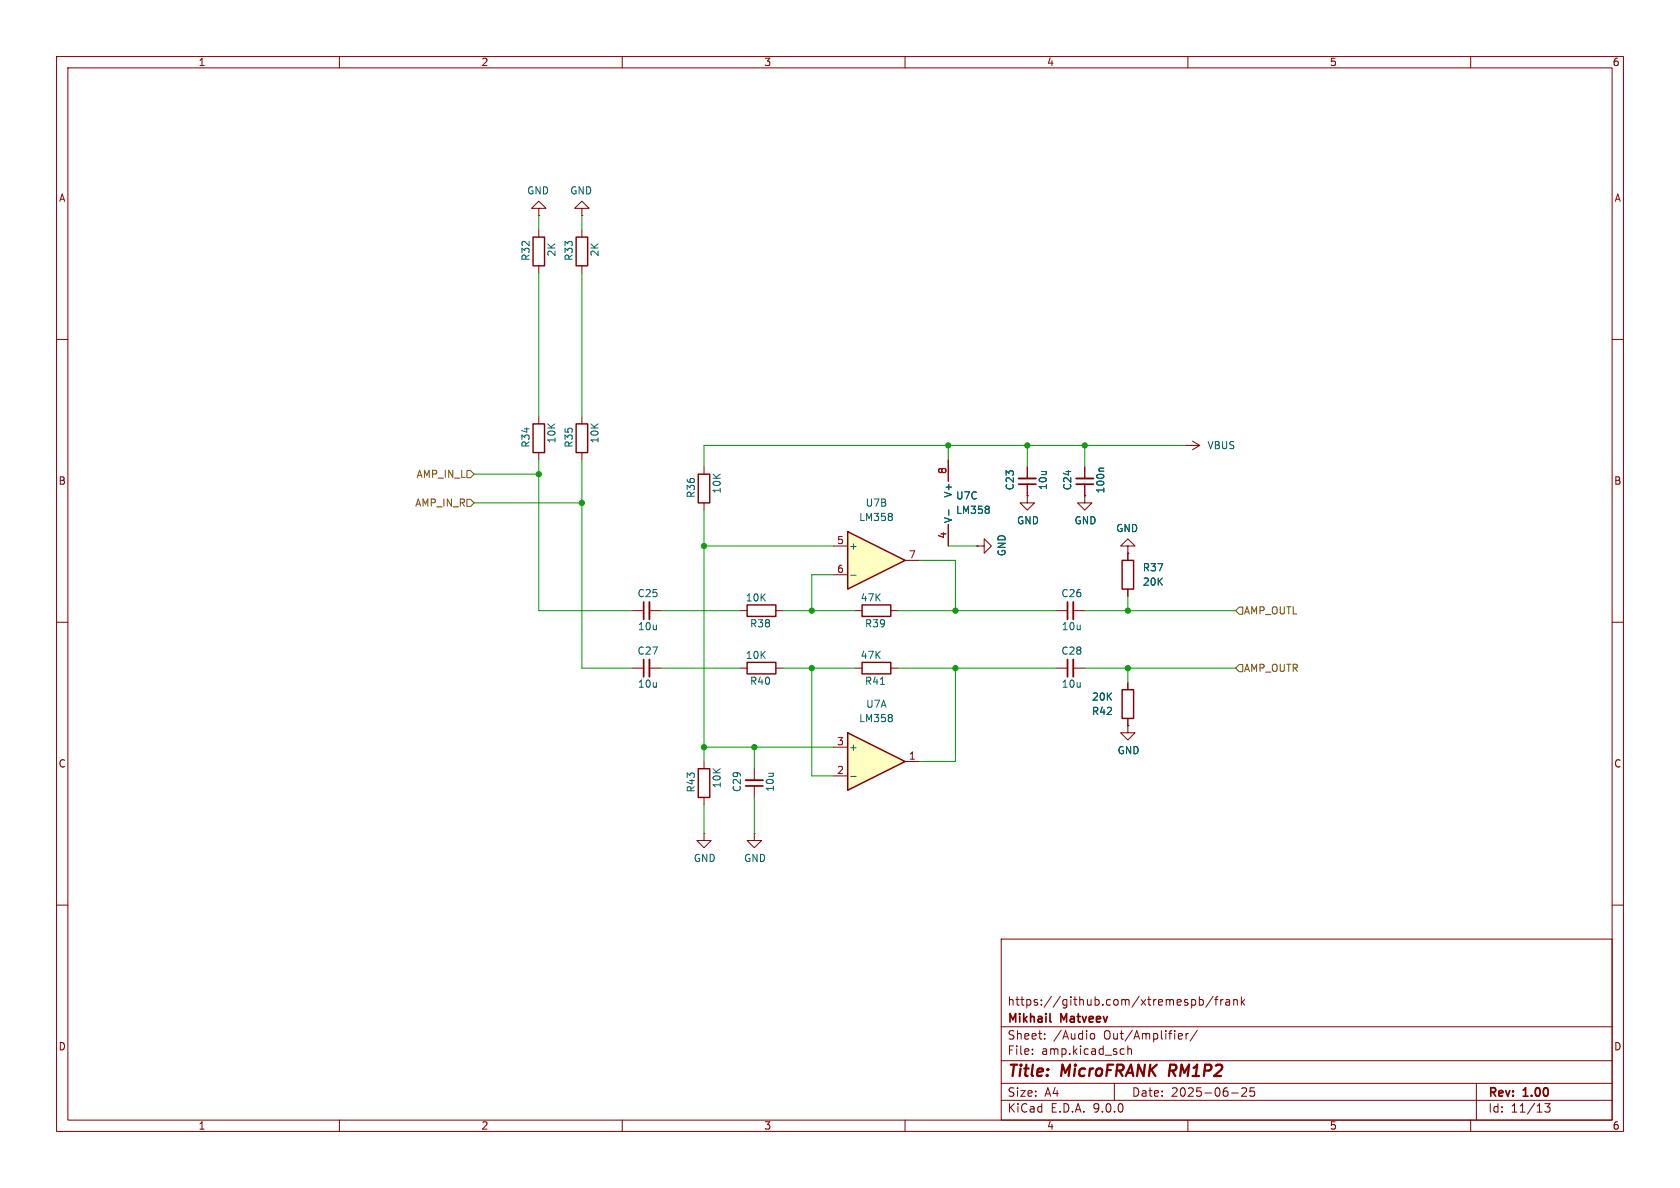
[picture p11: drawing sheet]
(kicad_sch
 (version 20250114)
 (generator "eeschema")
 (generator_version "9.0")
 (paper "A4")
 (title_block
  (title "${NAME} ${MODEL}")
  (date "2025-06-25")
  (rev "${VERSION}")
  (company "Mikhail Matveev")
  (comment 1 "https://github.com/xtremespb/frank"))
 (lib_symbols
  (symbol "Amplifier_Operational:LM358"
   (pin_names
    (offset 0.127)) (exclude_from_sim no) (in_bom yes) (on_board yes)
   (property "Reference" "U" (at 0 5.08 0) (effects (font (size 1.27 1.27)) (justify left)))
   (property "Value" "LM358" (at 0 -5.08 0) (effects (font (size 1.27 1.27)) (justify left)))
   (property "Footprint" "" (at 0 0 0) (effects (font (size 1.27 1.27)) (hide yes)))
   (property "Datasheet" "http://www.ti.com/lit/ds/symlink/lm2904-n.pdf" (at 0 0 0) (effects (font (size 1.27 1.27)) (hide yes)))
   (property "Description" "Low-Power, Dual Operational Amplifiers, DIP-8/SOIC-8/TO-99-8" (at 0 0 0) (effects (font (size 1.27 1.27)) (hide yes)))
   (property "ki_locked" "" (at 0 0 0) (effects (font (size 1.27 1.27))))
   (symbol "LM358_1_1"
    (polyline (pts (xy -5.08 5.08) (xy 5.08 0) (xy -5.08 -5.08) (xy -5.08 5.08)) (stroke (width 0.254) (type default)) (fill (type background)))
    (pin input line (at -7.62 2.54 0) (length 2.54) (name "+" (effects (font (size 1.27 1.27)))) (number "3" (effects (font (size 1.27 1.27)))))
    (pin input line (at -7.62 -2.54 0) (length 2.54) (name "-" (effects (font (size 1.27 1.27)))) (number "2" (effects (font (size 1.27 1.27)))))
    (pin output line (at 7.62 0 180) (length 2.54) (name "~" (effects (font (size 1.27 1.27)))) (number "1" (effects (font (size 1.27 1.27))))))
   (symbol "LM358_2_1"
    (polyline (pts (xy -5.08 5.08) (xy 5.08 0) (xy -5.08 -5.08) (xy -5.08 5.08)) (stroke (width 0.254) (type default)) (fill (type background)))
    (pin input line (at -7.62 2.54 0) (length 2.54) (name "+" (effects (font (size 1.27 1.27)))) (number "5" (effects (font (size 1.27 1.27)))))
    (pin input line (at -7.62 -2.54 0) (length 2.54) (name "-" (effects (font (size 1.27 1.27)))) (number "6" (effects (font (size 1.27 1.27)))))
    (pin output line (at 7.62 0 180) (length 2.54) (name "~" (effects (font (size 1.27 1.27)))) (number "7" (effects (font (size 1.27 1.27))))))
   (symbol "LM358_3_1"
    (pin power_in line (at -2.54 7.62 270) (length 3.81) (name "V+" (effects (font (size 1.27 1.27)))) (number "8" (effects (font (size 1.27 1.27)))))
    (pin power_in line (at -2.54 -7.62 90) (length 3.81) (name "V-" (effects (font (size 1.27 1.27)))) (number "4" (effects (font (size 1.27 1.27))))))
   (embedded_fonts no))
  (symbol "Device:C_Small"
   (pin_numbers (hide yes))
   (pin_names
    (offset 0.254) (hide yes)) (exclude_from_sim no) (in_bom yes) (on_board yes)
   (property "Reference" "C" (at 0.254 1.778 0) (effects (font (size 1.27 1.27)) (justify left)))
   (property "Value" "C_Small" (at 0.254 -2.032 0) (effects (font (size 1.27 1.27)) (justify left)))
   (property "Footprint" "" (at 0 0 0) (effects (font (size 1.27 1.27)) (hide yes)))
   (property "Datasheet" "~" (at 0 0 0) (effects (font (size 1.27 1.27)) (hide yes)))
   (property "Description" "Unpolarized capacitor, small symbol" (at 0 0 0) (effects (font (size 1.27 1.27)) (hide yes)))
   (symbol "C_Small_0_1"
    (polyline (pts (xy -1.524 0.508) (xy 1.524 0.508)) (stroke (width 0.3048) (type default)) (fill (type none)))
    (polyline (pts (xy -1.524 -0.508) (xy 1.524 -0.508)) (stroke (width 0.3302) (type default)) (fill (type none))))
   (symbol "C_Small_1_1"
    (pin passive line (at 0 2.54 270) (length 2.032) (name "~" (effects (font (size 1.27 1.27)))) (number "1" (effects (font (size 1.27 1.27)))))
    (pin passive line (at 0 -2.54 90) (length 2.032) (name "~" (effects (font (size 1.27 1.27)))) (number "2" (effects (font (size 1.27 1.27))))))
   (embedded_fonts no))
  (symbol "Device:R"
   (pin_numbers (hide yes))
   (pin_names
    (offset 0)) (exclude_from_sim no) (in_bom yes) (on_board yes)
   (property "Reference" "R" (at 2.032 0 90) (effects (font (size 1.27 1.27))))
   (property "Value" "R" (at 0 0 90) (effects (font (size 1.27 1.27))))
   (property "Footprint" "" (at -1.778 0 90) (effects (font (size 1.27 1.27)) (hide yes)))
   (property "Datasheet" "~" (at 0 0 0) (effects (font (size 1.27 1.27)) (hide yes)))
   (property "Description" "Resistor" (at 0 0 0) (effects (font (size 1.27 1.27)) (hide yes)))
   (symbol "R_0_1"
    (rectangle (start -1.016 -2.54) (end 1.016 2.54) (stroke (width 0.254) (type default)) (fill (type none))))
   (symbol "R_1_1"
    (pin passive line (at 0 3.81 270) (length 1.27) (name "~" (effects (font (size 1.27 1.27)))) (number "1" (effects (font (size 1.27 1.27)))))
    (pin passive line (at 0 -3.81 90) (length 1.27) (name "~" (effects (font (size 1.27 1.27)))) (number "2" (effects (font (size 1.27 1.27))))))
   (embedded_fonts no))
  (symbol "GND_1"
   (power)
   (pin_numbers (hide yes))
   (pin_names
    (offset 0) (hide yes)) (exclude_from_sim no) (in_bom yes) (on_board yes)
   (property "Reference" "#PWR" (at 0 -6.35 0) (effects (font (size 1.27 1.27)) (hide yes)))
   (property "Value" "GND" (at 0 -3.81 0) (effects (font (size 1.27 1.27))))
   (property "Footprint" "" (at 0 0 0) (effects (font (size 1.27 1.27)) (hide yes)))
   (property "Datasheet" "" (at 0 0 0) (effects (font (size 1.27 1.27)) (hide yes)))
   (property "Description" "Power symbol creates a global label with name \"GND\" , ground" (at 0 0 0) (effects (font (size 1.27 1.27)) (hide yes)))
   (symbol "GND_1_0_1"
    (polyline (pts (xy 0 0) (xy 0 -1.27) (xy 1.27 -1.27) (xy 0 -2.54) (xy -1.27 -1.27) (xy 0 -1.27)) (stroke (width 0) (type default)) (fill (type none))))
   (symbol "GND_1_1_1"
    (pin power_in line (at 0 0 270) (length 0) (name "~" (effects (font (size 1.27 1.27)))) (number "1" (effects (font (size 1.27 1.27))))))
   (embedded_fonts no))
  (symbol "power:VBUS"
   (power)
   (pin_numbers (hide yes))
   (pin_names
    (offset 0) (hide yes)) (exclude_from_sim no) (in_bom yes) (on_board yes)
   (property "Reference" "#PWR" (at 0 -3.81 0) (effects (font (size 1.27 1.27)) (hide yes)))
   (property "Value" "VBUS" (at 0 3.556 0) (effects (font (size 1.27 1.27))))
   (property "Footprint" "" (at 0 0 0) (effects (font (size 1.27 1.27)) (hide yes)))
   (property "Datasheet" "" (at 0 0 0) (effects (font (size 1.27 1.27)) (hide yes)))
   (property "Description" "Power symbol creates a global label with name \"VBUS\"" (at 0 0 0) (effects (font (size 1.27 1.27)) (hide yes)))
   (symbol "VBUS_0_1"
    (polyline (pts (xy -0.762 1.27) (xy 0 2.54)) (stroke (width 0) (type default)) (fill (type none)))
    (polyline (pts (xy 0 2.54) (xy 0.762 1.27)) (stroke (width 0) (type default)) (fill (type none)))
    (polyline (pts (xy 0 0) (xy 0 2.54)) (stroke (width 0) (type default)) (fill (type none))))
   (symbol "VBUS_1_1"
    (pin power_in line (at 0 0 90) (length 0) (name "~" (effects (font (size 1.27 1.27)))) (number "1" (effects (font (size 1.27 1.27))))))
   (embedded_fonts no)))
 (junction
  (at 168.91 118.11)
  (diameter 0)
  (color 0 0 0 0))
 (junction
  (at 181.61 78.74)
  (diameter 0)
  (color 0 0 0 0))
 (junction
  (at 167.64 78.74)
  (diameter 0)
  (color 0 0 0 0))
 (junction
  (at 143.51 118.11)
  (diameter 0)
  (color 0 0 0 0))
 (junction
  (at 199.39 118.11)
  (diameter 0)
  (color 0 0 0 0))
 (junction
  (at 95.25 83.82)
  (diameter 0)
  (color 0 0 0 0))
 (junction
  (at 191.77 78.74)
  (diameter 0)
  (color 0 0 0 0))
 (junction
  (at 124.46 132.08)
  (diameter 0)
  (color 0 0 0 0))
 (junction
  (at 143.51 107.95)
  (diameter 0)
  (color 0 0 0 0))
 (junction
  (at 102.87 88.9)
  (diameter 0)
  (color 0 0 0 0))
 (junction
  (at 133.35 132.08)
  (diameter 0)
  (color 0 0 0 0))
 (junction
  (at 124.46 96.52)
  (diameter 0)
  (color 0 0 0 0))
 (junction
  (at 199.39 107.95)
  (diameter 0)
  (color 0 0 0 0))
 (junction
  (at 168.91 107.95)
  (diameter 0)
  (color 0 0 0 0))
 (wire
  (pts (xy 147.32 137.16) (xy 143.51 137.16))
  (stroke (width 0) (type default)))
 (wire
  (pts (xy 102.87 118.11) (xy 111.76 118.11))
  (stroke (width 0) (type default)))
 (wire
  (pts (xy 95.25 81.28) (xy 95.25 83.82))
  (stroke (width 0) (type default)))
 (wire
  (pts (xy 167.64 78.74) (xy 181.61 78.74))
  (stroke (width 0) (type default)))
 (wire
  (pts (xy 199.39 118.11) (xy 218.44 118.11))
  (stroke (width 0) (type default)))
 (wire
  (pts (xy 143.51 101.6) (xy 143.51 107.95))
  (stroke (width 0) (type default)))
 (wire
  (pts (xy 199.39 107.95) (xy 218.44 107.95))
  (stroke (width 0) (type default)))
 (wire
  (pts (xy 138.43 107.95) (xy 143.51 107.95))
  (stroke (width 0) (type default)))
 (wire
  (pts (xy 102.87 88.9) (xy 102.87 118.11))
  (stroke (width 0) (type default)))
 (wire
  (pts (xy 158.75 118.11) (xy 168.91 118.11))
  (stroke (width 0) (type default)))
 (wire
  (pts (xy 191.77 107.95) (xy 199.39 107.95))
  (stroke (width 0) (type default)))
 (wire
  (pts (xy 138.43 118.11) (xy 143.51 118.11))
  (stroke (width 0) (type default)))
 (wire
  (pts (xy 168.91 99.06) (xy 168.91 107.95))
  (stroke (width 0) (type default)))
 (wire
  (pts (xy 83.82 83.82) (xy 95.25 83.82))
  (stroke (width 0) (type default)))
 (wire
  (pts (xy 181.61 78.74) (xy 181.61 82.55))
  (stroke (width 0) (type default)))
 (wire
  (pts (xy 102.87 38.1) (xy 102.87 40.64))
  (stroke (width 0) (type default)))
 (wire
  (pts (xy 191.77 78.74) (xy 209.55 78.74))
  (stroke (width 0) (type default)))
 (wire
  (pts (xy 167.64 96.52) (xy 172.72 96.52))
  (stroke (width 0) (type default)))
 (wire
  (pts (xy 133.35 147.32) (xy 133.35 140.97))
  (stroke (width 0) (type default)))
 (wire
  (pts (xy 124.46 78.74) (xy 167.64 78.74))
  (stroke (width 0) (type default)))
 (wire
  (pts (xy 116.84 107.95) (xy 130.81 107.95))
  (stroke (width 0) (type default)))
 (wire
  (pts (xy 124.46 96.52) (xy 124.46 132.08))
  (stroke (width 0) (type default)))
 (wire
  (pts (xy 168.91 107.95) (xy 186.69 107.95))
  (stroke (width 0) (type default)))
 (wire
  (pts (xy 181.61 78.74) (xy 191.77 78.74))
  (stroke (width 0) (type default)))
 (wire
  (pts (xy 168.91 118.11) (xy 186.69 118.11))
  (stroke (width 0) (type default)))
 (wire
  (pts (xy 143.51 107.95) (xy 151.13 107.95))
  (stroke (width 0) (type default)))
 (wire
  (pts (xy 95.25 107.95) (xy 111.76 107.95))
  (stroke (width 0) (type default)))
 (wire
  (pts (xy 116.84 118.11) (xy 130.81 118.11))
  (stroke (width 0) (type default)))
 (wire
  (pts (xy 143.51 118.11) (xy 151.13 118.11))
  (stroke (width 0) (type default)))
 (wire
  (pts (xy 124.46 82.55) (xy 124.46 78.74))
  (stroke (width 0) (type default)))
 (wire
  (pts (xy 191.77 78.74) (xy 191.77 82.55))
  (stroke (width 0) (type default)))
 (wire
  (pts (xy 133.35 132.08) (xy 133.35 135.89))
  (stroke (width 0) (type default)))
 (wire
  (pts (xy 124.46 96.52) (xy 147.32 96.52))
  (stroke (width 0) (type default)))
 (wire
  (pts (xy 162.56 99.06) (xy 168.91 99.06))
  (stroke (width 0) (type default)))
 (wire
  (pts (xy 199.39 120.65) (xy 199.39 118.11))
  (stroke (width 0) (type default)))
 (wire
  (pts (xy 95.25 83.82) (xy 95.25 107.95))
  (stroke (width 0) (type default)))
 (wire
  (pts (xy 143.51 137.16) (xy 143.51 118.11))
  (stroke (width 0) (type default)))
 (wire
  (pts (xy 167.64 78.74) (xy 167.64 81.28))
  (stroke (width 0) (type default)))
 (wire
  (pts (xy 124.46 132.08) (xy 133.35 132.08))
  (stroke (width 0) (type default)))
 (wire
  (pts (xy 158.75 107.95) (xy 168.91 107.95))
  (stroke (width 0) (type default)))
 (wire
  (pts (xy 102.87 48.26) (xy 102.87 73.66))
  (stroke (width 0) (type default)))
 (wire
  (pts (xy 124.46 132.08) (xy 124.46 134.62))
  (stroke (width 0) (type default)))
 (wire
  (pts (xy 124.46 90.17) (xy 124.46 96.52))
  (stroke (width 0) (type default)))
 (wire
  (pts (xy 168.91 118.11) (xy 168.91 134.62))
  (stroke (width 0) (type default)))
 (wire
  (pts (xy 102.87 81.28) (xy 102.87 88.9))
  (stroke (width 0) (type default)))
 (wire
  (pts (xy 95.25 38.1) (xy 95.25 40.64))
  (stroke (width 0) (type default)))
 (wire
  (pts (xy 191.77 118.11) (xy 199.39 118.11))
  (stroke (width 0) (type default)))
 (wire
  (pts (xy 83.82 88.9) (xy 102.87 88.9))
  (stroke (width 0) (type default)))
 (wire
  (pts (xy 162.56 134.62) (xy 168.91 134.62))
  (stroke (width 0) (type default)))
 (wire
  (pts (xy 133.35 132.08) (xy 147.32 132.08))
  (stroke (width 0) (type default)))
 (wire
  (pts (xy 199.39 105.41) (xy 199.39 107.95))
  (stroke (width 0) (type default)))
 (wire
  (pts (xy 124.46 147.32) (xy 124.46 142.24))
  (stroke (width 0) (type default)))
 (wire
  (pts (xy 95.25 48.26) (xy 95.25 73.66))
  (stroke (width 0) (type default)))
 (wire
  (pts (xy 143.51 101.6) (xy 147.32 101.6))
  (stroke (width 0) (type default)))
 (hierarchical_label "AMP_IN_L"
  (shape input)
  (at 83.82 83.82 180)
  (effects (font (size 1.27 1.27)) (justify right)))
 (hierarchical_label "AMP_OUTR"
  (shape input)
  (at 218.44 118.11 0)
  (effects (font (size 1.27 1.27)) (justify left)))
 (hierarchical_label "AMP_IN_R"
  (shape input)
  (at 83.82 88.9 180)
  (effects (font (size 1.27 1.27)) (justify right)))
 (hierarchical_label "AMP_OUTL"
  (shape input)
  (at 218.44 107.95 0)
  (effects (font (size 1.27 1.27)) (justify left)))
 (symbol
  (lib_id "Device:R")
  (at 199.39 124.46 180)
  (unit 1)
  (exclude_from_sim no)
  (in_bom yes)
  (on_board yes)
  (dnp no)
  (fields_autoplaced yes)
  (property "Reference" "R42" (at 196.85 125.7301 0) (effects (font (size 1.27 1.27)) (justify left)))
  (property "Value" "20K" (at 196.85 123.1901 0) (effects (font (size 1.27 1.27)) (justify left)))
  (property "Footprint" "FRANK:Resistor (0402)" (at 201.168 124.46 90) (effects (font (size 1.27 1.27)) (hide yes)))
  (property "Datasheet" "https://www.vishay.com/docs/28952/mcs0402at-mct0603at-mcu0805at-mca1206at.pdf" (at 199.39 124.46 0) (effects (font (size 1.27 1.27)) (hide yes)))
  (property "Description" "" (at 199.39 124.46 0) (effects (font (size 1.27 1.27)) (hide yes)))
  (property "AliExpress" "https://www.aliexpress.com/item/1005005945735199.html" (at 199.39 124.46 0) (effects (font (size 1.27 1.27)) (hide yes)))
  (property "LCSC" "" (at 199.39 124.46 0) (effects (font (size 1.27 1.27))))
  (pin "1")
  (pin "2"))
 (symbol
  (lib_id "Device:C_Small")
  (at 189.23 107.95 90)
  (unit 1)
  (exclude_from_sim no)
  (in_bom yes)
  (on_board yes)
  (dnp no)
  (property "Reference" "C26" (at 189.484 104.902 90) (effects (font (size 1.27 1.27))))
  (property "Value" "10u" (at 189.484 110.744 90) (effects (font (size 1.27 1.27))))
  (property "Footprint" "FRANK:Capacitor (0805)" (at 189.23 107.95 0) (effects (font (size 1.27 1.27)) (hide yes)))
  (property "Datasheet" "https://eu.mouser.com/datasheet/2/40/KGM_X7R-3223212.pdf" (at 189.23 107.95 0) (effects (font (size 1.27 1.27)) (hide yes)))
  (property "Description" "Unpolarized capacitor, small symbol" (at 189.23 107.95 0) (effects (font (size 1.27 1.27)) (hide yes)))
  (property "AliExpress" "https://www.aliexpress.com/item/33008008276.html" (at 189.23 107.95 0) (effects (font (size 1.27 1.27)) (hide yes)))
  (property "LCSC" "" (at 189.23 107.95 0) (effects (font (size 1.27 1.27))))
  (pin "1")
  (pin "2"))
 (symbol
  (lib_name "GND_1")
  (lib_id "power:GND")
  (at 172.72 96.52 90)
  (unit 1)
  (exclude_from_sim no)
  (in_bom yes)
  (on_board yes)
  (dnp no)
  (property "Reference" "#PWR081" (at 179.07 96.52 0) (effects (font (size 1.27 1.27)) (hide yes)))
  (property "Value" "GND" (at 177.1142 96.393 0) (effects (font (size 1.27 1.27))))
  (property "Footprint" "" (at 172.72 96.52 0) (effects (font (size 1.27 1.27)) (hide yes)))
  (property "Datasheet" "" (at 172.72 96.52 0) (effects (font (size 1.27 1.27)) (hide yes)))
  (property "Description" "Power symbol creates a global label with name \"GND\" , ground" (at 172.72 96.52 0) (effects (font (size 1.27 1.27)) (hide yes)))
  (pin "1"))
 (symbol
  (lib_name "GND_1")
  (lib_id "power:GND")
  (at 124.46 147.32 0)
  (unit 1)
  (exclude_from_sim no)
  (in_bom yes)
  (on_board yes)
  (dnp no)
  (property "Reference" "#PWR084" (at 124.46 153.67 0) (effects (font (size 1.27 1.27)) (hide yes)))
  (property "Value" "GND" (at 124.587 151.7142 0) (effects (font (size 1.27 1.27))))
  (property "Footprint" "" (at 124.46 147.32 0) (effects (font (size 1.27 1.27)) (hide yes)))
  (property "Datasheet" "" (at 124.46 147.32 0) (effects (font (size 1.27 1.27)) (hide yes)))
  (property "Description" "Power symbol creates a global label with name \"GND\" , ground" (at 124.46 147.32 0) (effects (font (size 1.27 1.27)) (hide yes)))
  (pin "1"))
 (symbol
  (lib_id "Device:R")
  (at 102.87 77.47 180)
  (unit 1)
  (exclude_from_sim no)
  (in_bom yes)
  (on_board yes)
  (dnp no)
  (property "Reference" "R35" (at 100.584 79.248 90) (effects (font (size 1.27 1.27)) (justify right)))
  (property "Value" "10K" (at 105.156 78.486 90) (effects (font (size 1.27 1.27)) (justify right)))
  (property "Footprint" "FRANK:Resistor (0402)" (at 104.648 77.47 90) (effects (font (size 1.27 1.27)) (hide yes)))
  (property "Datasheet" "https://www.vishay.com/docs/28952/mcs0402at-mct0603at-mcu0805at-mca1206at.pdf" (at 102.87 77.47 0) (effects (font (size 1.27 1.27)) (hide yes)))
  (property "Description" "" (at 102.87 77.47 0) (effects (font (size 1.27 1.27)) (hide yes)))
  (property "AliExpress" "https://www.aliexpress.com/item/1005005945735199.html" (at 102.87 77.47 0) (effects (font (size 1.27 1.27)) (hide yes)))
  (property "LCSC" "" (at 102.87 77.47 0) (effects (font (size 1.27 1.27))))
  (pin "1")
  (pin "2"))
 (symbol
  (lib_name "GND_1")
  (lib_id "power:GND")
  (at 95.25 38.1 180)
  (unit 1)
  (exclude_from_sim no)
  (in_bom yes)
  (on_board yes)
  (dnp no)
  (property "Reference" "#PWR076" (at 95.25 31.75 0) (effects (font (size 1.27 1.27)) (hide yes)))
  (property "Value" "GND" (at 95.123 33.7058 0) (effects (font (size 1.27 1.27))))
  (property "Footprint" "" (at 95.25 38.1 0) (effects (font (size 1.27 1.27)) (hide yes)))
  (property "Datasheet" "" (at 95.25 38.1 0) (effects (font (size 1.27 1.27)) (hide yes)))
  (property "Description" "Power symbol creates a global label with name \"GND\" , ground" (at 95.25 38.1 0) (effects (font (size 1.27 1.27)) (hide yes)))
  (pin "1"))
 (symbol
  (lib_name "GND_1")
  (lib_id "power:GND")
  (at 102.87 38.1 180)
  (unit 1)
  (exclude_from_sim no)
  (in_bom yes)
  (on_board yes)
  (dnp no)
  (property "Reference" "#PWR077" (at 102.87 31.75 0) (effects (font (size 1.27 1.27)) (hide yes)))
  (property "Value" "GND" (at 102.743 33.7058 0) (effects (font (size 1.27 1.27))))
  (property "Footprint" "" (at 102.87 38.1 0) (effects (font (size 1.27 1.27)) (hide yes)))
  (property "Datasheet" "" (at 102.87 38.1 0) (effects (font (size 1.27 1.27)) (hide yes)))
  (property "Description" "Power symbol creates a global label with name \"GND\" , ground" (at 102.87 38.1 0) (effects (font (size 1.27 1.27)) (hide yes)))
  (pin "1"))
 (symbol
  (lib_id "Device:R")
  (at 134.62 107.95 270)
  (unit 1)
  (exclude_from_sim no)
  (in_bom yes)
  (on_board yes)
  (dnp no)
  (property "Reference" "R38" (at 136.398 110.236 90) (effects (font (size 1.27 1.27)) (justify right)))
  (property "Value" "10K" (at 135.636 105.664 90) (effects (font (size 1.27 1.27)) (justify right)))
  (property "Footprint" "FRANK:Resistor (0402)" (at 134.62 106.172 90) (effects (font (size 1.27 1.27)) (hide yes)))
  (property "Datasheet" "https://www.vishay.com/docs/28952/mcs0402at-mct0603at-mcu0805at-mca1206at.pdf" (at 134.62 107.95 0) (effects (font (size 1.27 1.27)) (hide yes)))
  (property "Description" "" (at 134.62 107.95 0) (effects (font (size 1.27 1.27)) (hide yes)))
  (property "AliExpress" "https://www.aliexpress.com/item/1005005945735199.html" (at 134.62 107.95 0) (effects (font (size 1.27 1.27)) (hide yes)))
  (property "LCSC" "" (at 134.62 107.95 0) (effects (font (size 1.27 1.27))))
  (pin "1")
  (pin "2"))
 (symbol
  (lib_id "Device:R")
  (at 95.25 44.45 180)
  (unit 1)
  (exclude_from_sim no)
  (in_bom yes)
  (on_board yes)
  (dnp no)
  (property "Reference" "R32" (at 92.964 46.228 90) (effects (font (size 1.27 1.27)) (justify right)))
  (property "Value" "2K" (at 97.536 45.466 90) (effects (font (size 1.27 1.27)) (justify right)))
  (property "Footprint" "FRANK:Resistor (0402)" (at 97.028 44.45 90) (effects (font (size 1.27 1.27)) (hide yes)))
  (property "Datasheet" "https://www.vishay.com/docs/28952/mcs0402at-mct0603at-mcu0805at-mca1206at.pdf" (at 95.25 44.45 0) (effects (font (size 1.27 1.27)) (hide yes)))
  (property "Description" "" (at 95.25 44.45 0) (effects (font (size 1.27 1.27)) (hide yes)))
  (property "AliExpress" "https://www.aliexpress.com/item/1005005945735199.html" (at 95.25 44.45 0) (effects (font (size 1.27 1.27)) (hide yes)))
  (property "LCSC" "" (at 95.25 44.45 0) (effects (font (size 1.27 1.27))))
  (pin "1")
  (pin "2"))
 (symbol
  (lib_id "Device:R")
  (at 154.94 107.95 270)
  (unit 1)
  (exclude_from_sim no)
  (in_bom yes)
  (on_board yes)
  (dnp no)
  (property "Reference" "R39" (at 156.718 110.236 90) (effects (font (size 1.27 1.27)) (justify right)))
  (property "Value" "47K" (at 155.956 105.664 90) (effects (font (size 1.27 1.27)) (justify right)))
  (property "Footprint" "FRANK:Resistor (0402)" (at 154.94 106.172 90) (effects (font (size 1.27 1.27)) (hide yes)))
  (property "Datasheet" "https://www.vishay.com/docs/28952/mcs0402at-mct0603at-mcu0805at-mca1206at.pdf" (at 154.94 107.95 0) (effects (font (size 1.27 1.27)) (hide yes)))
  (property "Description" "" (at 154.94 107.95 0) (effects (font (size 1.27 1.27)) (hide yes)))
  (property "AliExpress" "https://www.aliexpress.com/item/1005005945735199.html" (at 154.94 107.95 0) (effects (font (size 1.27 1.27)) (hide yes)))
  (property "LCSC" "" (at 154.94 107.95 0) (effects (font (size 1.27 1.27))))
  (pin "1")
  (pin "2"))
 (symbol
  (lib_id "Amplifier_Operational:LM358")
  (at 170.18 88.9 0)
  (unit 3)
  (exclude_from_sim no)
  (in_bom yes)
  (on_board yes)
  (dnp no)
  (fields_autoplaced yes)
  (property "Reference" "U7" (at 168.91 87.6299 0) (effects (font (size 1.27 1.27)) (justify left)))
  (property "Value" "LM358" (at 168.91 90.1699 0) (effects (font (size 1.27 1.27)) (justify left)))
  (property "Footprint" "FRANK:SO-8" (at 170.18 88.9 0) (effects (font (size 1.27 1.27)) (hide yes)))
  (property "Datasheet" "http://www.ti.com/lit/ds/symlink/lm2904-n.pdf" (at 170.18 88.9 0) (effects (font (size 1.27 1.27)) (hide yes)))
  (property "Description" "Low-Power, Dual Operational Amplifiers, DIP-8/SOIC-8/TO-99-8" (at 170.18 88.9 0) (effects (font (size 1.27 1.27)) (hide yes)))
  (property "AliExpress" "https://www.aliexpress.com/item/1005006785079218.html" (at 170.18 88.9 0) (effects (font (size 1.27 1.27)) (hide yes)))
  (pin "6")
  (pin "2")
  (pin "8")
  (pin "4")
  (pin "7")
  (pin "5")
  (pin "3")
  (pin "1"))
 (symbol
  (lib_id "Device:C_Small")
  (at 114.3 118.11 90)
  (unit 1)
  (exclude_from_sim no)
  (in_bom yes)
  (on_board yes)
  (dnp no)
  (property "Reference" "C27" (at 114.554 115.062 90) (effects (font (size 1.27 1.27))))
  (property "Value" "10u" (at 114.554 120.904 90) (effects (font (size 1.27 1.27))))
  (property "Footprint" "FRANK:Capacitor (0805)" (at 114.3 118.11 0) (effects (font (size 1.27 1.27)) (hide yes)))
  (property "Datasheet" "https://eu.mouser.com/datasheet/2/40/KGM_X7R-3223212.pdf" (at 114.3 118.11 0) (effects (font (size 1.27 1.27)) (hide yes)))
  (property "Description" "Unpolarized capacitor, small symbol" (at 114.3 118.11 0) (effects (font (size 1.27 1.27)) (hide yes)))
  (property "AliExpress" "https://www.aliexpress.com/item/33008008276.html" (at 114.3 118.11 0) (effects (font (size 1.27 1.27)) (hide yes)))
  (property "LCSC" "" (at 114.3 118.11 0) (effects (font (size 1.27 1.27))))
  (pin "1")
  (pin "2"))
 (symbol
  (lib_id "Amplifier_Operational:LM358")
  (at 154.94 99.06 0)
  (unit 2)
  (exclude_from_sim no)
  (in_bom yes)
  (on_board yes)
  (dnp no)
  (fields_autoplaced yes)
  (property "Reference" "U7" (at 154.94 88.9 0) (effects (font (size 1.27 1.27))))
  (property "Value" "LM358" (at 154.94 91.44 0) (effects (font (size 1.27 1.27))))
  (property "Footprint" "FRANK:SO-8" (at 154.94 99.06 0) (effects (font (size 1.27 1.27)) (hide yes)))
  (property "Datasheet" "http://www.ti.com/lit/ds/symlink/lm2904-n.pdf" (at 154.94 99.06 0) (effects (font (size 1.27 1.27)) (hide yes)))
  (property "Description" "Low-Power, Dual Operational Amplifiers, DIP-8/SOIC-8/TO-99-8" (at 154.94 99.06 0) (effects (font (size 1.27 1.27)) (hide yes)))
  (property "AliExpress" "https://www.aliexpress.com/item/1005006785079218.html" (at 154.94 99.06 0) (effects (font (size 1.27 1.27)) (hide yes)))
  (pin "6")
  (pin "2")
  (pin "8")
  (pin "4")
  (pin "7")
  (pin "5")
  (pin "3")
  (pin "1"))
 (symbol
  (lib_id "Device:C_Small")
  (at 189.23 118.11 90)
  (unit 1)
  (exclude_from_sim no)
  (in_bom yes)
  (on_board yes)
  (dnp no)
  (property "Reference" "C28" (at 189.484 115.062 90) (effects (font (size 1.27 1.27))))
  (property "Value" "10u" (at 189.484 120.904 90) (effects (font (size 1.27 1.27))))
  (property "Footprint" "FRANK:Capacitor (0805)" (at 189.23 118.11 0) (effects (font (size 1.27 1.27)) (hide yes)))
  (property "Datasheet" "https://eu.mouser.com/datasheet/2/40/KGM_X7R-3223212.pdf" (at 189.23 118.11 0) (effects (font (size 1.27 1.27)) (hide yes)))
  (property "Description" "Unpolarized capacitor, small symbol" (at 189.23 118.11 0) (effects (font (size 1.27 1.27)) (hide yes)))
  (property "AliExpress" "https://www.aliexpress.com/item/33008008276.html" (at 189.23 118.11 0) (effects (font (size 1.27 1.27)) (hide yes)))
  (property "LCSC" "" (at 189.23 118.11 0) (effects (font (size 1.27 1.27))))
  (pin "1")
  (pin "2"))
 (symbol
  (lib_id "Device:C_Small")
  (at 133.35 138.43 180)
  (unit 1)
  (exclude_from_sim no)
  (in_bom yes)
  (on_board yes)
  (dnp no)
  (property "Reference" "C29" (at 130.302 138.176 90) (effects (font (size 1.27 1.27))))
  (property "Value" "10u" (at 136.144 138.176 90) (effects (font (size 1.27 1.27))))
  (property "Footprint" "FRANK:Capacitor (0805)" (at 133.35 138.43 0) (effects (font (size 1.27 1.27)) (hide yes)))
  (property "Datasheet" "https://eu.mouser.com/datasheet/2/40/KGM_X7R-3223212.pdf" (at 133.35 138.43 0) (effects (font (size 1.27 1.27)) (hide yes)))
  (property "Description" "Unpolarized capacitor, small symbol" (at 133.35 138.43 0) (effects (font (size 1.27 1.27)) (hide yes)))
  (property "AliExpress" "https://www.aliexpress.com/item/33008008276.html" (at 133.35 138.43 0) (effects (font (size 1.27 1.27)) (hide yes)))
  (property "LCSC" "" (at 133.35 138.43 0) (effects (font (size 1.27 1.27))))
  (pin "1")
  (pin "2"))
 (symbol
  (lib_name "GND_1")
  (lib_id "power:GND")
  (at 199.39 128.27 0)
  (unit 1)
  (exclude_from_sim no)
  (in_bom yes)
  (on_board yes)
  (dnp no)
  (property "Reference" "#PWR083" (at 199.39 134.62 0) (effects (font (size 1.27 1.27)) (hide yes)))
  (property "Value" "GND" (at 199.517 132.6642 0) (effects (font (size 1.27 1.27))))
  (property "Footprint" "" (at 199.39 128.27 0) (effects (font (size 1.27 1.27)) (hide yes)))
  (property "Datasheet" "" (at 199.39 128.27 0) (effects (font (size 1.27 1.27)) (hide yes)))
  (property "Description" "Power symbol creates a global label with name \"GND\" , ground" (at 199.39 128.27 0) (effects (font (size 1.27 1.27)) (hide yes)))
  (pin "1"))
 (symbol
  (lib_id "Device:R")
  (at 124.46 138.43 180)
  (unit 1)
  (exclude_from_sim no)
  (in_bom yes)
  (on_board yes)
  (dnp no)
  (property "Reference" "R43" (at 122.174 140.208 90) (effects (font (size 1.27 1.27)) (justify right)))
  (property "Value" "10K" (at 126.746 139.446 90) (effects (font (size 1.27 1.27)) (justify right)))
  (property "Footprint" "FRANK:Resistor (0402)" (at 126.238 138.43 90) (effects (font (size 1.27 1.27)) (hide yes)))
  (property "Datasheet" "https://www.vishay.com/docs/28952/mcs0402at-mct0603at-mcu0805at-mca1206at.pdf" (at 124.46 138.43 0) (effects (font (size 1.27 1.27)) (hide yes)))
  (property "Description" "" (at 124.46 138.43 0) (effects (font (size 1.27 1.27)) (hide yes)))
  (property "AliExpress" "https://www.aliexpress.com/item/1005005945735199.html" (at 124.46 138.43 0) (effects (font (size 1.27 1.27)) (hide yes)))
  (property "LCSC" "" (at 124.46 138.43 0) (effects (font (size 1.27 1.27))))
  (pin "1")
  (pin "2"))
 (symbol
  (lib_name "GND_1")
  (lib_id "power:GND")
  (at 199.39 97.79 180)
  (unit 1)
  (exclude_from_sim no)
  (in_bom yes)
  (on_board yes)
  (dnp no)
  (property "Reference" "#PWR082" (at 199.39 91.44 0) (effects (font (size 1.27 1.27)) (hide yes)))
  (property "Value" "GND" (at 199.263 93.3958 0) (effects (font (size 1.27 1.27))))
  (property "Footprint" "" (at 199.39 97.79 0) (effects (font (size 1.27 1.27)) (hide yes)))
  (property "Datasheet" "" (at 199.39 97.79 0) (effects (font (size 1.27 1.27)) (hide yes)))
  (property "Description" "Power symbol creates a global label with name \"GND\" , ground" (at 199.39 97.79 0) (effects (font (size 1.27 1.27)) (hide yes)))
  (pin "1"))
 (symbol
  (lib_id "Device:R")
  (at 154.94 118.11 270)
  (unit 1)
  (exclude_from_sim no)
  (in_bom yes)
  (on_board yes)
  (dnp no)
  (property "Reference" "R41" (at 156.718 120.396 90) (effects (font (size 1.27 1.27)) (justify right)))
  (property "Value" "47K" (at 155.956 115.824 90) (effects (font (size 1.27 1.27)) (justify right)))
  (property "Footprint" "FRANK:Resistor (0402)" (at 154.94 116.332 90) (effects (font (size 1.27 1.27)) (hide yes)))
  (property "Datasheet" "https://www.vishay.com/docs/28952/mcs0402at-mct0603at-mcu0805at-mca1206at.pdf" (at 154.94 118.11 0) (effects (font (size 1.27 1.27)) (hide yes)))
  (property "Description" "" (at 154.94 118.11 0) (effects (font (size 1.27 1.27)) (hide yes)))
  (property "AliExpress" "https://www.aliexpress.com/item/1005005945735199.html" (at 154.94 118.11 0) (effects (font (size 1.27 1.27)) (hide yes)))
  (property "LCSC" "" (at 154.94 118.11 0) (effects (font (size 1.27 1.27))))
  (pin "1")
  (pin "2"))
 (symbol
  (lib_name "GND_1")
  (lib_id "power:GND")
  (at 133.35 147.32 0)
  (unit 1)
  (exclude_from_sim no)
  (in_bom yes)
  (on_board yes)
  (dnp no)
  (property "Reference" "#PWR085" (at 133.35 153.67 0) (effects (font (size 1.27 1.27)) (hide yes)))
  (property "Value" "GND" (at 133.477 151.7142 0) (effects (font (size 1.27 1.27))))
  (property "Footprint" "" (at 133.35 147.32 0) (effects (font (size 1.27 1.27)) (hide yes)))
  (property "Datasheet" "" (at 133.35 147.32 0) (effects (font (size 1.27 1.27)) (hide yes)))
  (property "Description" "Power symbol creates a global label with name \"GND\" , ground" (at 133.35 147.32 0) (effects (font (size 1.27 1.27)) (hide yes)))
  (pin "1"))
 (symbol
  (lib_id "Device:R")
  (at 134.62 118.11 270)
  (unit 1)
  (exclude_from_sim no)
  (in_bom yes)
  (on_board yes)
  (dnp no)
  (property "Reference" "R40" (at 136.398 120.396 90) (effects (font (size 1.27 1.27)) (justify right)))
  (property "Value" "10K" (at 135.636 115.824 90) (effects (font (size 1.27 1.27)) (justify right)))
  (property "Footprint" "FRANK:Resistor (0402)" (at 134.62 116.332 90) (effects (font (size 1.27 1.27)) (hide yes)))
  (property "Datasheet" "https://www.vishay.com/docs/28952/mcs0402at-mct0603at-mcu0805at-mca1206at.pdf" (at 134.62 118.11 0) (effects (font (size 1.27 1.27)) (hide yes)))
  (property "Description" "" (at 134.62 118.11 0) (effects (font (size 1.27 1.27)) (hide yes)))
  (property "AliExpress" "https://www.aliexpress.com/item/1005005945735199.html" (at 134.62 118.11 0) (effects (font (size 1.27 1.27)) (hide yes)))
  (property "LCSC" "" (at 134.62 118.11 0) (effects (font (size 1.27 1.27))))
  (pin "1")
  (pin "2"))
 (symbol
  (lib_id "Amplifier_Operational:LM358")
  (at 154.94 134.62 0)
  (unit 1)
  (exclude_from_sim no)
  (in_bom yes)
  (on_board yes)
  (dnp no)
  (fields_autoplaced yes)
  (property "Reference" "U7" (at 154.94 124.46 0) (effects (font (size 1.27 1.27))))
  (property "Value" "LM358" (at 154.94 127 0) (effects (font (size 1.27 1.27))))
  (property "Footprint" "FRANK:SO-8" (at 154.94 134.62 0) (effects (font (size 1.27 1.27)) (hide yes)))
  (property "Datasheet" "http://www.ti.com/lit/ds/symlink/lm2904-n.pdf" (at 154.94 134.62 0) (effects (font (size 1.27 1.27)) (hide yes)))
  (property "Description" "Low-Power, Dual Operational Amplifiers, DIP-8/SOIC-8/TO-99-8" (at 154.94 134.62 0) (effects (font (size 1.27 1.27)) (hide yes)))
  (property "AliExpress" "https://www.aliexpress.com/item/1005006785079218.html" (at 154.94 134.62 0) (effects (font (size 1.27 1.27)) (hide yes)))
  (pin "6")
  (pin "2")
  (pin "8")
  (pin "4")
  (pin "7")
  (pin "5")
  (pin "3")
  (pin "1"))
 (symbol
  (lib_name "GND_1")
  (lib_id "power:GND")
  (at 181.61 87.63 0)
  (unit 1)
  (exclude_from_sim no)
  (in_bom yes)
  (on_board yes)
  (dnp no)
  (property "Reference" "#PWR079" (at 181.61 93.98 0) (effects (font (size 1.27 1.27)) (hide yes)))
  (property "Value" "GND" (at 181.737 92.0242 0) (effects (font (size 1.27 1.27))))
  (property "Footprint" "" (at 181.61 87.63 0) (effects (font (size 1.27 1.27)) (hide yes)))
  (property "Datasheet" "" (at 181.61 87.63 0) (effects (font (size 1.27 1.27)) (hide yes)))
  (property "Description" "Power symbol creates a global label with name \"GND\" , ground" (at 181.61 87.63 0) (effects (font (size 1.27 1.27)) (hide yes)))
  (pin "1"))
 (symbol
  (lib_id "Device:R")
  (at 199.39 101.6 0)
  (unit 1)
  (exclude_from_sim no)
  (in_bom yes)
  (on_board yes)
  (dnp no)
  (fields_autoplaced yes)
  (property "Reference" "R37" (at 201.93 100.3299 0) (effects (font (size 1.27 1.27)) (justify left)))
  (property "Value" "20K" (at 201.93 102.8699 0) (effects (font (size 1.27 1.27)) (justify left)))
  (property "Footprint" "FRANK:Resistor (0402)" (at 197.612 101.6 90) (effects (font (size 1.27 1.27)) (hide yes)))
  (property "Datasheet" "https://www.vishay.com/docs/28952/mcs0402at-mct0603at-mcu0805at-mca1206at.pdf" (at 199.39 101.6 0) (effects (font (size 1.27 1.27)) (hide yes)))
  (property "Description" "" (at 199.39 101.6 0) (effects (font (size 1.27 1.27)) (hide yes)))
  (property "AliExpress" "https://www.aliexpress.com/item/1005005945735199.html" (at 199.39 101.6 0) (effects (font (size 1.27 1.27)) (hide yes)))
  (property "LCSC" "" (at 199.39 101.6 0) (effects (font (size 1.27 1.27))))
  (pin "1")
  (pin "2"))
 (symbol
  (lib_id "Device:R")
  (at 95.25 77.47 180)
  (unit 1)
  (exclude_from_sim no)
  (in_bom yes)
  (on_board yes)
  (dnp no)
  (property "Reference" "R34" (at 92.964 79.248 90) (effects (font (size 1.27 1.27)) (justify right)))
  (property "Value" "10K" (at 97.536 78.486 90) (effects (font (size 1.27 1.27)) (justify right)))
  (property "Footprint" "FRANK:Resistor (0402)" (at 97.028 77.47 90) (effects (font (size 1.27 1.27)) (hide yes)))
  (property "Datasheet" "https://www.vishay.com/docs/28952/mcs0402at-mct0603at-mcu0805at-mca1206at.pdf" (at 95.25 77.47 0) (effects (font (size 1.27 1.27)) (hide yes)))
  (property "Description" "" (at 95.25 77.47 0) (effects (font (size 1.27 1.27)) (hide yes)))
  (property "AliExpress" "https://www.aliexpress.com/item/1005005945735199.html" (at 95.25 77.47 0) (effects (font (size 1.27 1.27)) (hide yes)))
  (property "LCSC" "" (at 95.25 77.47 0) (effects (font (size 1.27 1.27))))
  (pin "1")
  (pin "2"))
 (symbol
  (lib_id "power:VBUS")
  (at 209.55 78.74 270)
  (unit 1)
  (exclude_from_sim no)
  (in_bom yes)
  (on_board yes)
  (dnp no)
  (fields_autoplaced yes)
  (property "Reference" "#PWR078" (at 205.74 78.74 0) (effects (font (size 1.27 1.27)) (hide yes)))
  (property "Value" "VBUS" (at 213.36 78.7399 90) (effects (font (size 1.27 1.27)) (justify left)))
  (property "Footprint" "" (at 209.55 78.74 0) (effects (font (size 1.27 1.27)) (hide yes)))
  (property "Datasheet" "" (at 209.55 78.74 0) (effects (font (size 1.27 1.27)) (hide yes)))
  (property "Description" "Power symbol creates a global label with name \"VBUS\"" (at 209.55 78.74 0) (effects (font (size 1.27 1.27)) (hide yes)))
  (pin "1"))
 (symbol
  (lib_id "Device:C_Small")
  (at 191.77 85.09 180)
  (unit 1)
  (exclude_from_sim no)
  (in_bom yes)
  (on_board yes)
  (dnp no)
  (property "Reference" "C24" (at 188.722 84.836 90) (effects (font (size 1.27 1.27))))
  (property "Value" "100n" (at 194.564 84.836 90) (effects (font (size 1.27 1.27))))
  (property "Footprint" "FRANK:Capacitor (0402)" (at 191.77 85.09 0) (effects (font (size 1.27 1.27)) (hide yes)))
  (property "Datasheet" "https://eu.mouser.com/datasheet/2/40/KGM_X7R-3223212.pdf" (at 191.77 85.09 0) (effects (font (size 1.27 1.27)) (hide yes)))
  (property "Description" "Unpolarized capacitor, small symbol" (at 191.77 85.09 0) (effects (font (size 1.27 1.27)) (hide yes)))
  (property "AliExpress" "https://www.aliexpress.com/item/33008008276.html" (at 191.77 85.09 0) (effects (font (size 1.27 1.27)) (hide yes)))
  (property "LCSC" "" (at 191.77 85.09 0) (effects (font (size 1.27 1.27))))
  (pin "1")
  (pin "2"))
 (symbol
  (lib_name "GND_1")
  (lib_id "power:GND")
  (at 191.77 87.63 0)
  (unit 1)
  (exclude_from_sim no)
  (in_bom yes)
  (on_board yes)
  (dnp no)
  (property "Reference" "#PWR080" (at 191.77 93.98 0) (effects (font (size 1.27 1.27)) (hide yes)))
  (property "Value" "GND" (at 191.897 92.0242 0) (effects (font (size 1.27 1.27))))
  (property "Footprint" "" (at 191.77 87.63 0) (effects (font (size 1.27 1.27)) (hide yes)))
  (property "Datasheet" "" (at 191.77 87.63 0) (effects (font (size 1.27 1.27)) (hide yes)))
  (property "Description" "Power symbol creates a global label with name \"GND\" , ground" (at 191.77 87.63 0) (effects (font (size 1.27 1.27)) (hide yes)))
  (pin "1"))
 (symbol
  (lib_id "Device:C_Small")
  (at 114.3 107.95 90)
  (unit 1)
  (exclude_from_sim no)
  (in_bom yes)
  (on_board yes)
  (dnp no)
  (property "Reference" "C25" (at 114.554 104.902 90) (effects (font (size 1.27 1.27))))
  (property "Value" "10u" (at 114.554 110.744 90) (effects (font (size 1.27 1.27))))
  (property "Footprint" "FRANK:Capacitor (0805)" (at 114.3 107.95 0) (effects (font (size 1.27 1.27)) (hide yes)))
  (property "Datasheet" "https://eu.mouser.com/datasheet/2/40/KGM_X7R-3223212.pdf" (at 114.3 107.95 0) (effects (font (size 1.27 1.27)) (hide yes)))
  (property "Description" "Unpolarized capacitor, small symbol" (at 114.3 107.95 0) (effects (font (size 1.27 1.27)) (hide yes)))
  (property "AliExpress" "https://www.aliexpress.com/item/33008008276.html" (at 114.3 107.95 0) (effects (font (size 1.27 1.27)) (hide yes)))
  (property "LCSC" "" (at 114.3 107.95 0) (effects (font (size 1.27 1.27))))
  (pin "1")
  (pin "2"))
 (symbol
  (lib_id "Device:R")
  (at 124.46 86.36 180)
  (unit 1)
  (exclude_from_sim no)
  (in_bom yes)
  (on_board yes)
  (dnp no)
  (property "Reference" "R36" (at 122.174 88.138 90) (effects (font (size 1.27 1.27)) (justify right)))
  (property "Value" "10K" (at 126.746 87.376 90) (effects (font (size 1.27 1.27)) (justify right)))
  (property "Footprint" "FRANK:Resistor (0402)" (at 126.238 86.36 90) (effects (font (size 1.27 1.27)) (hide yes)))
  (property "Datasheet" "https://www.vishay.com/docs/28952/mcs0402at-mct0603at-mcu0805at-mca1206at.pdf" (at 124.46 86.36 0) (effects (font (size 1.27 1.27)) (hide yes)))
  (property "Description" "" (at 124.46 86.36 0) (effects (font (size 1.27 1.27)) (hide yes)))
  (property "AliExpress" "https://www.aliexpress.com/item/1005005945735199.html" (at 124.46 86.36 0) (effects (font (size 1.27 1.27)) (hide yes)))
  (property "LCSC" "" (at 124.46 86.36 0) (effects (font (size 1.27 1.27))))
  (pin "1")
  (pin "2"))
 (symbol
  (lib_id "Device:C_Small")
  (at 181.61 85.09 180)
  (unit 1)
  (exclude_from_sim no)
  (in_bom yes)
  (on_board yes)
  (dnp no)
  (property "Reference" "C23" (at 178.562 84.836 90) (effects (font (size 1.27 1.27))))
  (property "Value" "10u" (at 184.404 84.836 90) (effects (font (size 1.27 1.27))))
  (property "Footprint" "FRANK:Capacitor (0805)" (at 181.61 85.09 0) (effects (font (size 1.27 1.27)) (hide yes)))
  (property "Datasheet" "https://eu.mouser.com/datasheet/2/40/KGM_X7R-3223212.pdf" (at 181.61 85.09 0) (effects (font (size 1.27 1.27)) (hide yes)))
  (property "Description" "Unpolarized capacitor, small symbol" (at 181.61 85.09 0) (effects (font (size 1.27 1.27)) (hide yes)))
  (property "AliExpress" "https://www.aliexpress.com/item/33008008276.html" (at 181.61 85.09 0) (effects (font (size 1.27 1.27)) (hide yes)))
  (property "LCSC" "" (at 181.61 85.09 0) (effects (font (size 1.27 1.27))))
  (pin "1")
  (pin "2"))
 (symbol
  (lib_id "Device:R")
  (at 102.87 44.45 180)
  (unit 1)
  (exclude_from_sim no)
  (in_bom yes)
  (on_board yes)
  (dnp no)
  (property "Reference" "R33" (at 100.584 46.228 90) (effects (font (size 1.27 1.27)) (justify right)))
  (property "Value" "2K" (at 105.156 45.466 90) (effects (font (size 1.27 1.27)) (justify right)))
  (property "Footprint" "FRANK:Resistor (0402)" (at 104.648 44.45 90) (effects (font (size 1.27 1.27)) (hide yes)))
  (property "Datasheet" "https://www.vishay.com/docs/28952/mcs0402at-mct0603at-mcu0805at-mca1206at.pdf" (at 102.87 44.45 0) (effects (font (size 1.27 1.27)) (hide yes)))
  (property "Description" "" (at 102.87 44.45 0) (effects (font (size 1.27 1.27)) (hide yes)))
  (property "AliExpress" "https://www.aliexpress.com/item/1005005945735199.html" (at 102.87 44.45 0) (effects (font (size 1.27 1.27)) (hide yes)))
  (property "LCSC" "" (at 102.87 44.45 0) (effects (font (size 1.27 1.27))))
  (pin "1")
  (pin "2")))
